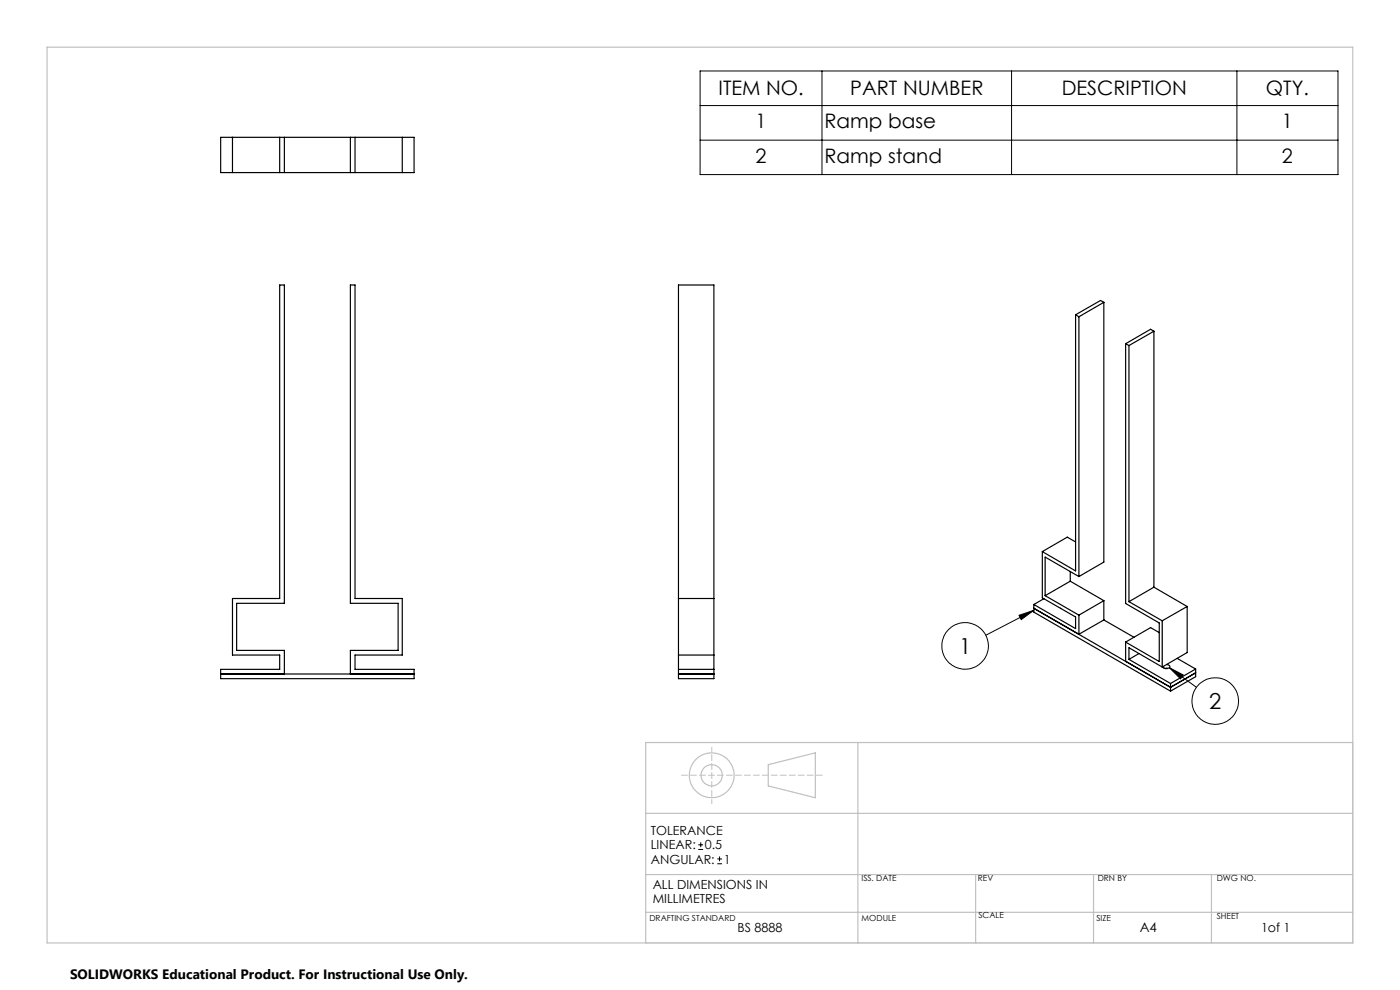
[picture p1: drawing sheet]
<svg xmlns="http://www.w3.org/2000/svg" width="297mm" height="210mm" viewBox="0 0 297 210" stroke-linecap="round" stroke-linejoin="round" font-family="sans-serif">
<g fill="none" stroke="#c0c0c0" stroke-width=".25">
<path d="M10 10h277v190h-277zM182 157.5v42.5M287 157.5h-150v42.5M137 172.5h150M163 162.2l10-2.5v9.5l-10-2.5zM137 193.5h150M137 185.5h150M207 185.5v14.5M232 185.5v14.5M257 185.5v14.5"/>
<circle cx="151" cy="164.5" r="4.7"/>
<circle cx="151" cy="164.4" r="2.26"/>
</g>
<path d="M287 157.5v42.5h-150" fill="none" stroke="#c0c0c0" stroke-width=".21"/>
<path d="M151 170.5v-12" fill="none" stroke="#c0c0c0" stroke-width=".21" stroke-dasharray="1.3 .6" stroke-dashoffset=".3"/>
<path d="M144.5 164.4h30" fill="none" stroke="#c0c0c0" stroke-width=".21" stroke-dasharray="1.3 .6" stroke-dashoffset="-.1"/>
<g fill="none" stroke="#000" stroke-width=".21">
<path d="M148.5 15.1h135.3v21.9h-135.3zM174.4 15.1v21.9M214.6 15.1v21.9M262.4 15.1v21.9M148.5 29.7h135.3M148.5 22.4h135.3M216.2 130.5l3.1-1-2.7 1.9zM219.3 129.5l-10.2 5.3M248.1 141.6l2.9 1.6-.6 .8zM248.1 141.6l5.7 4.2M148.1 179.2h1.1M148.7 178.7v1"/>
<path d="M148.1 180.2h1.1M152.2 183.2h1M152.2 182.2h1M152.6 181.7v1"/>
<circle cx="204.7" cy="137" r="4.9"/>
<circle cx="257.8" cy="148.7" r="4.9"/>
</g>
<path d="M248.1 141.6l2.9 1.6-.6 .8zM216.2 130.5l3.1-1-2.7 1.9z" fill="#000"/>
<g fill="none" stroke="#000" stroke-width=".25">
<path d="M46.8 29.1h41v7.5h-41zM49.3 29.1v7.5M59.3 29.1v7.5M60.3 29.1v7.5M74.3 29.1v7.5M75.3 29.1v7.5M85.3 29.1v7.5M143.9 60.5h7.5v83.5h-7.5zM228.2 66.8l.7 .4M228.2 66.8v54.3l-7.1-4.1M228.9 67.2v55.1M234.2 64.1l-.7-.4-5.3 3.1"/>
<path d="M234.2 64.1l-5.3 3.1M234.2 64.1v55.1l-5.3 3.1M238.8 72.9v55.1l7.1 4.1v8.2l-7.1-4.1M238.8 72.9l.7 .4M239.5 73.3v54.3M244.8 70.3l-5.3 3M244.8 70.3l-.7-.5-5.3 3.1M244.8 70.3v54.3M221.1 117v9.8l7.1 4.1v2.4l-8.9-5.1M228.2 115l-1.8-1.1-5.3 3.1M143.9 127h7.5M143.9 139h7.5"/>
<path d="M219.3 128.2v1.6l29 16.8M219.3 129l29 16.8M221.5 127l-2.2 1.2M221.7 126.4l7.2 4.1M225 129v.1M227 123.3l-5.3 3.1M227 123.3l7.2 4.1M227 121.2v2.1M228.9 130.5v4l5.3-3M228.9 122.3l-7.2-4.1v8.2M234.2 127.4v4.1M234.2 127.4l-5.3 3.1"/>
<path d="M234.2 131.5l6.4 3.7M238.8 136.2v4.1l9.5 5.5M239.5 139.9l8.8 5.1M239.5 139.9v-2.5l7.1 4.1M239.5 127.6l7.1 4.1M241.6 138.6l-2.1 1.3M244.8 124.6l7 4M244.8 124.6l-5.3 3M245.9 134.2l-1.8-1.1-5.3 3.1M246.6 131.7v9.8M249.7 139.7l3.9 2.2M251.8 128.6l-5.2 3.1"/>
<path d="M251.8 128.6v9.8l-5.2 3.1M46.8 143h41M60.3 143v-5h-10.1v-10h10.1v-67.5h-1v66.5h-10v12h10v3h-12.5v2h41v-2h-12.5v-3h10v-12h-10v-66.5h-1v67.5h10.2v10h-10.2v5M143.9 142h7.5M143.9 143h7.5M247.2 141.8h.5M247.5 141l.5 .1a.31 .31 0 0 1 .1 .5l-.5 .2h-.5l-.4-.4M248.3 145v1.6M253.6 142.7l-5.3 3.1M253.6 141.9l-5.3 3.1M253.6 141.9v1.6l-5.3 3.1"/>
</g>
<g font-size="4.7">
<text x="203.5" y="138.6">1</text>
<text x="256.5" y="150.3">2</text>
</g>
<g font-size="4.2">
<text x="152.4" y="20.2">ITEM NO.</text>
<text x="180.4" y="20.2">PART NUMBER</text>
<text x="225.2" y="20.2">DESCRIPTION</text>
<text x="268.5" y="20.2">QTY.</text>
<text x="160.3" y="27.2">1</text>
<text x="174.9" y="27.2">Ramp base</text>
<text x="272" y="27.2">1</text>
<text x="160.3" y="34.5">2</text>
<text x="174.9" y="34.5">Ramp stand</text>
<text x="272" y="34.5">2</text>
</g>
<text font-size="2.9" x="14.9" y="207.6">SOLIDWORKS Educational Product. For Instructional Use Only.</text>
<text font-size="2.8" x="241.8" y="197.8">A4</text>
<g font-size="2.7">
<text x="138.1" y="177.2">TOLERANCE</text>
<text x="138.1" y="183.2">ANGULAR:</text>
<text x="138.1" y="180.2">LINEAR:</text>
<text x="149.5" y="180.2">0.5</text>
<text x="153.5" y="183.2">1</text>
<text x="138.5" y="188.5">ALL DIMENSIONS IN</text>
<text x="138.5" y="191.5">MILLIMETRES</text>
<text x="156.5" y="197.8">BS 8888</text>
<text x="267.5" y="197.8">1of 1</text>
</g>
<g font-size="1.8">
<text x="182.8" y="186.9">ISS. DATE</text>
<text x="207.4" y="186.9">REV</text>
<text x="232.9" y="186.9">DRN BY</text>
<text x="258.1" y="186.9">DWG NO.</text>
<text x="137.8" y="195.3">DRAFTING STANDARD</text>
<text x="182.8" y="195.3">MODULE</text>
<text x="207.6" y="194.8">SCALE</text>
<text x="232.6" y="195.4">SIZE</text>
<text x="258.1" y="194.9">SHEET</text>
</g>
</svg>
